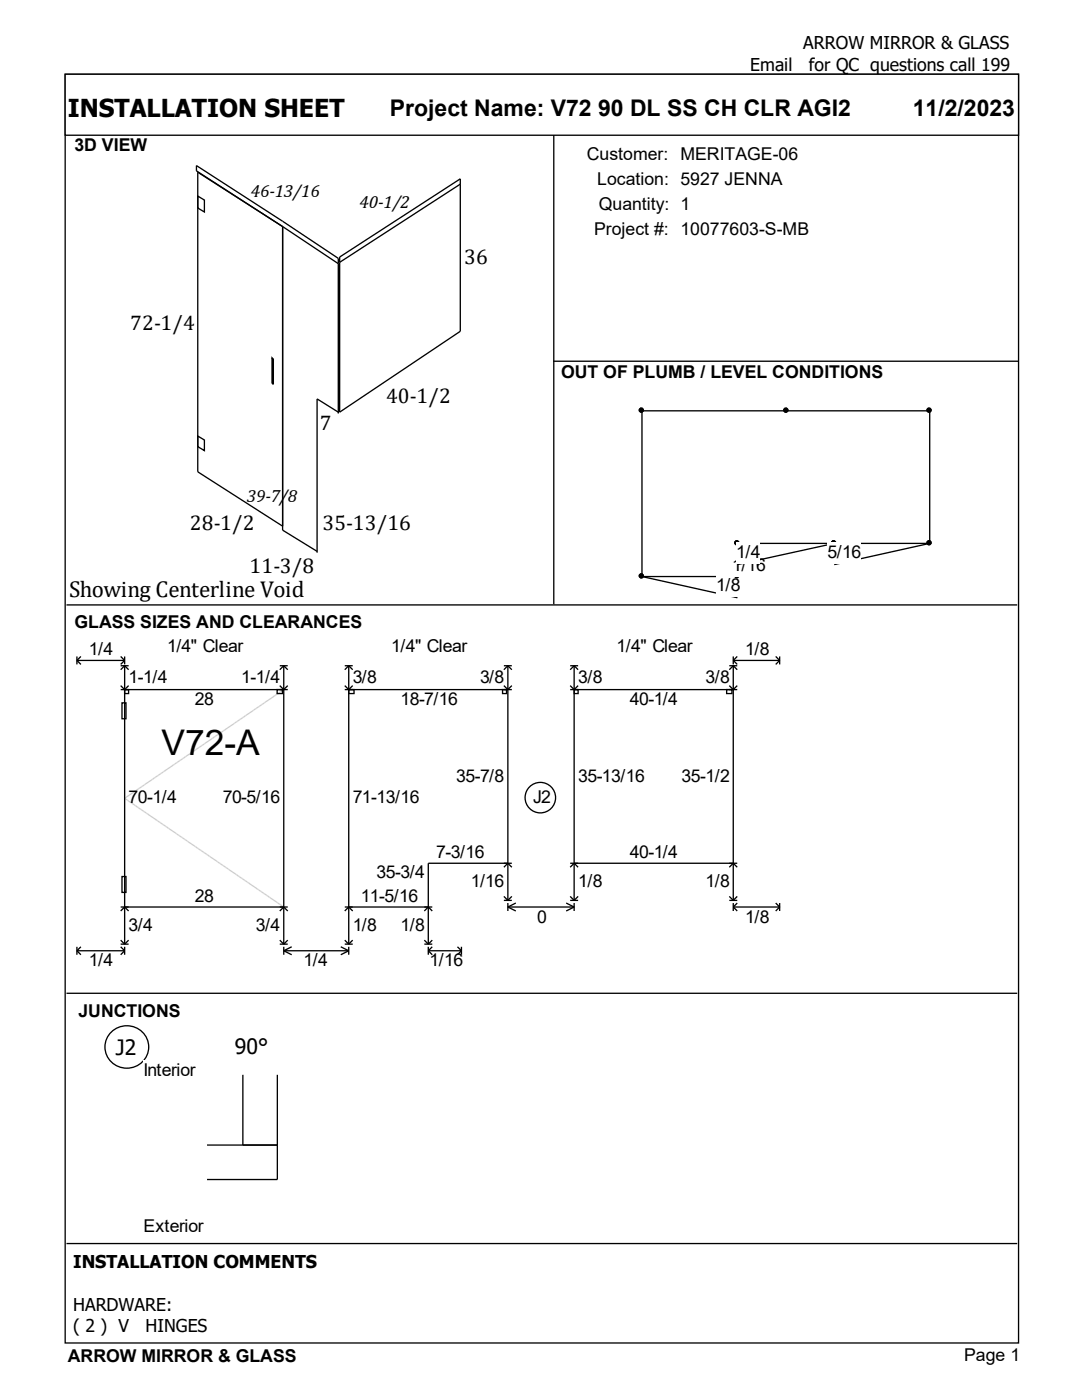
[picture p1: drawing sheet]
<svg xmlns="http://www.w3.org/2000/svg" width="216mm" height="279mm" viewBox="0 0 216 279" stroke-linecap="round" stroke-linejoin="round" font-family="sans-serif">
<g fill="#fff" stroke="#000" stroke-width=".26">
<path d="M13 14.8h190.2v253.2h-190.2z"/>
<path d="M13 14.8h190.2v12.2h-190.2z"/>
</g>
<path d="M13.5 30.7h96.7v89.4h-96.7z" fill="#fff"/>
<path d="M39.5 39.1l1.3 .8v2.4l-1.3-.8zM91.8 36.7l-24 15.7M110.5 27v93.6M56.4 45.2l-16.9-10.8v59.8l16.9 10.8M56.4 45.2l-17.2-11.1v-1.1l17.2 11.2 11.1 7.4v30.9M56.4 45.2v60.6l6.9 4.2M56.4 45.2l11.1 7.4M67.8 51.3l24-15.6v30.4l-24 16.2zM54.3 71.4l.2 .3v5l-.2-.3zM110.4 72.1h92.8M39.5 87l1.3 .8v2.1l-1.3-.8zM67.5 82.3l-4.2-2.7v30.7" fill="none" stroke="#000" stroke-width=".26"/>
<path d="M110.9 77h91.9v43.1h-91.9z" fill="#fff"/>
<g fill="#000" stroke="#000" stroke-width=".26">
<circle cx="128" cy="81.9" r=".4"/>
<circle cx="128" cy="114.9" r=".4"/>
<circle cx="147" cy="114.9" r=".4"/>
</g>
<path d="M128.1 82v33.1M128.1 115.1h19M128.1 115.1l19 4.2" fill="none" stroke="#000" stroke-width=".26"/>
<path d="M142.9 114.8h4.8v4.2h-4.8z" fill-rule="evenodd" fill="#fff"/>
<g fill="#000" stroke="#000" stroke-width=".26">
<circle cx="147" cy="114.9" r=".4"/>
<circle cx="147" cy="108.3" r=".4"/>
</g>
<path d="M147.1 115.1v-6.7l5.6 6.7" fill="none" stroke="#000" stroke-width=".26"/>
<path d="M146.1 110.8h6.6v4.3h-6.6z" fill-rule="evenodd" fill="#fff"/>
<g fill="#000" stroke="#000" stroke-width=".26">
<circle cx="147" cy="108.3" r=".4"/>
<circle cx="166.3" cy="108.3" r=".4"/>
</g>
<path d="M147.1 108.4h19.4l-19.4 4.3" fill="none" stroke="#000" stroke-width=".26"/>
<path d="M146.9 108.2h4.7v4.2h-4.7z" fill-rule="evenodd" fill="#fff"/>
<g fill="#000" stroke="#000" stroke-width=".26">
<circle cx="166.3" cy="108.3" r=".4"/>
<circle cx="185.4" cy="108.3" r=".4"/>
</g>
<path d="M166.5 108.4h19l-19 4.3" fill="none" stroke="#000" stroke-width=".26"/>
<path d="M165.1 108.2h6.7v4.2h-6.7z" fill-rule="evenodd" fill="#fff"/>
<g fill="#000" stroke="#000" stroke-width=".26">
<circle cx="128" cy="81.9" r=".4"/>
<circle cx="156.8" cy="81.9" r=".4"/>
<circle cx="185.4" cy="81.9" r=".4"/>
<circle cx="185.4" cy="108.3" r=".4"/>
</g>
<path d="M128.1 82h57.4v26.4M13.3 120.7h189.7" fill="none" stroke="#000" stroke-width=".26"/>
<path d="M14.3 126.8h187.4v68.8h-187.4z" fill="#fff"/>
<path d="M56.6 137.6l-31.7 21.7 31.7 21.7" fill="none" stroke="#d3d3d3" stroke-width=".26"/>
<g fill="none" stroke="#000" stroke-width=".26">
<path d="M15.3 131v1.6M15.3 131.8l.8 .8M15.3 131.8h9.6M16.1 131l-.8 .8M24.1 131l.8 .8M24.1 137.6h33.3M24.1 132.9h1.6M24.1 136.8l.8 .8 .8-.8M24.9 137.6h.8v.8h-.8zM24.9 131v1.6M24.9 132.9v55.5M24.9 131.8l-.8 .8"/>
<path d="M24.9 132.9l-.8 .8M24.9 132.9l.8 .8M55.3 137.6h1.1v.8h-1.1zM55.8 132.9h1.6M55.8 136.8l.8 .8 .8-.8M56.6 132.9v55.5M56.6 132.9l.8 .8M56.6 132.9l-.8 .8M68.8 132.9h1.6M68.8 137.6h33.3M68.8 136.8l.8 .8 .8-.8M69.6 137.6h1v.8h-1z"/>
<path d="M69.6 132.9v55.5M69.6 132.9l.8 .8M69.6 132.9l-.8 .8M100.3 137.6h.8v.8h-.8zM100.5 132.9h1.6M100.5 136.8l.8 .8 .8-.8M101.3 132.9l.8 .8M101.3 132.9v46.8M101.3 132.9l-.8 .8M113.8 137.6h33.3M113.8 132.9h1.6M113.8 136.8l.8 .8 .8-.8"/>
<path d="M114.6 132.9v46.8M114.6 132.9l-.8 .8M114.6 132.9l.8 .8M114.6 137.6h.8v.8h-.8zM145 137.6h1.1v.8h-1.1zM145.5 132.9h1.6M145.5 136.8l.8 .8 .8-.8M146.3 131.8h9.3M146.3 131v1.6M146.3 132.9v46.8M146.3 132.9l-.8 .8M146.3 131.8l.8 .8"/>
<path d="M146.3 132.9l.8 .8M147.1 131l-.8 .8M154.8 131l.8 .8M155.6 131.8l-.8 .8M155.6 131v1.6M24.3 140.3h.8v3.1h-.8zM24.3 174.9h.8v3.2h-.8zM100.5 179.7h1.6M100.5 178.9l.8 .8M100.5 173.1l.8-.8 .8 .8M102.1 172.3h-16.6v16.1M102.1 178.9l-.8 .8"/>
<path d="M113.8 172.3h33.3M113.8 179.7h1.6M113.8 178.9l.8 .8M113.8 173.1l.8-.8 .8 .8M115.4 178.9l-.8 .8M145.5 179.7h1.6M145.5 178.9l.8 .8M145.5 173.1l.8-.8 .8 .8M147.1 178.9l-.8 .8M13.3 198.2h189.7M15.3 189v1.5M15.3 189.7l.8 .8"/>
<path d="M15.3 189.7h9.6M16.1 189l-.8 .7M24.1 189l.8 .7M24.1 181h33.3M24.1 188.4h1.6M24.1 187.6l.8 .8M24.1 181.8l.8-.8 .8 .8M24.9 189v1.5M24.9 189.7l-.8 .8M25.7 187.6l-.8 .8M55.8 188.4h1.6M55.8 187.6l.8 .8"/>
<path d="M55.8 181.8l.8-.8 .8 .8M56.6 189.7h13M56.6 189v1.5M56.6 189.7l1.6 .8M57.4 187.6l-.8 .8M58.2 189l-1.6 .7M68 189l1.6 .7M68.8 181h17.5M68.8 188.4h1.6M68.8 187.6l.8 .8M68.8 181.8l.8-.8 .8 .8M69.6 189v1.5"/>
<path d="M69.6 189.7l-1.6 .8M70.4 187.6l-.8 .8M84.7 188.4h1.6M84.7 187.6l.8 .8M84.7 181.8l.8-.8 .8 .8M85.5 189.7h6.6M85.5 189v1.5M85.5 189.7l.8 .8M86.3 187.6l-.8 .8M86.3 189l-.8 .7M91.3 189l.8 .7M92.1 189v1.5"/>
<path d="M92.1 189.7l-.8 .8M101.3 181l1.6 .8M101.3 181h13.3M101.3 180.2v1.6M102.9 180.2l-1.6 .8M113 180.2l1.6 .8M114.6 180.2v1.6M114.6 181l-1.6 .8M146.3 181h9.3M146.3 180.2v1.6M146.3 181l.8 .8M147.1 180.2l-.8 .8"/>
<path d="M154.8 180.2l.8 .8M155.6 181l-.8 .8M155.6 180.2v1.6"/>
<circle cx="107.8" cy="159.2" r="3"/>
</g>
<path d="M22 206.2a4.3 4.3 0 0 1 6.8 .2 4.3 4.3 0 0 1-2 6.5 4.3 4.3 0 0 1-5-1.4 4.3 4.3 0 0 1 .2-5.3z" fill="#fff" stroke="#000" stroke-width=".26"/>
<path d="M28.6 211.6h43.7v35.5h-43.7z" fill="#fff"/>
<path d="M48.5 214.5v14M55.3 214.5v20.9h-14M41.3 228.5h14M13.3 248.2h189.7" fill="none" stroke="#000" stroke-width=".26"/>
<text font-size="7.1" x="32.2" y="150.6">V72-A</text>
<text font-size="4.9" x="13.5" y="23.3">INSTALLATION SHEET</text>
<g font-size="4.6">
<text x="77.8" y="23.1">Project Name: V72 90 DL SS CH CLR AGI2</text>
<text x="182.1" y="23.1">11/2/2023</text>
<text x="13.8" y="119.2">Showing Centerline Void</text>
</g>
<g font-size="4.2">
<text x="92.6" y="52.7">36</text>
<text x="26" y="65.9">72-1/4</text>
<text x="77" y="80.5">40-1/2</text>
<text x="63.8" y="85.7">7</text>
<text x="37.9" y="105.9">28-1/2</text>
<text x="64.3" y="105.9">35-13/16</text>
<text x="49.8" y="114.3">11-3/8</text>
<text x="23.1" y="210.5">J2</text>
<text x="46.9" y="210.3">90°</text>
</g>
<g font-size="3.5">
<text x="160.3" y="9.9">ARROW MIRROR &amp; GLASS</text>
<text x="149.7" y="14.1">Email</text>
<text x="161.4" y="14.1">for QC questions call 199</text>
<text x="14.9" y="30.2">3D VIEW</text>
<text x="117.1" y="31.9">Customer: MERITAGE-06</text>
<text x="50" y="39.3">46-13/16</text>
<text x="71.7" y="41.4">40-1/2</text>
<text x="119.2" y="36.9">Location: 5927 JENNA</text>
<text x="119.5" y="41.9">Quantity: 1</text>
<text x="118.5" y="46.9">Project #: 10077603-S-MB</text>
<text x="112" y="75.3">OUT OF PLUMB / LEVEL CONDITIONS</text>
<text x="49.3" y="100.2">39-7/8</text>
<text x="146.1" y="114">1/16</text>
<text x="146.9" y="111.3">1/4</text>
<text x="165.1" y="111.3">5/16</text>
<text x="142.9" y="117.9">1/8</text>
<text x="14.9" y="125.3">GLASS SIZES AND CLEARANCES</text>
<text x="17.7" y="130.7">1/4</text>
<text x="33.3" y="130.2">1/4&quot; Clear</text>
<text x="78.1" y="130.2">1/4&quot; Clear</text>
<text x="123" y="130.2">1/4&quot; Clear</text>
<text x="148.7" y="130.7">1/8</text>
<text x="25.7" y="136.3">1-1/4</text>
<text x="48.2" y="136.3">1-1/4</text>
<text x="70.4" y="136.3">3/8</text>
<text x="95.8" y="136.3">3/8</text>
<text x="115.4" y="136.3">3/8</text>
<text x="140.8" y="136.3">3/8</text>
<text x="38.9" y="140.8">28</text>
<text x="79.9" y="140.8">18-7/16</text>
<text x="125.7" y="140.8">40-1/4</text>
<text x="25.7" y="160.3">70-1/4</text>
<text x="44.5" y="160.3">70-5/16</text>
<text x="70.4" y="160.3">71-13/16</text>
<text x="91" y="156.1">35-7/8</text>
<text x="106.4" y="160.3">J2</text>
<text x="115.4" y="156.1">35-13/16</text>
<text x="136" y="156.1">35-1/2</text>
<text x="87" y="171.2">7-3/16</text>
<text x="125.7" y="171.2">40-1/4</text>
<text x="38.9" y="179.9">28</text>
<text x="72" y="179.9">11-5/16</text>
<text x="75.1" y="175.2">35-3/4</text>
<text x="93.9" y="177">1/16</text>
<text x="115.4" y="177">1/8</text>
<text x="140.8" y="177">1/8</text>
<text x="25.7" y="185.7">3/4</text>
<text x="51.1" y="185.7">3/4</text>
<text x="70.4" y="185.7">1/8</text>
<text x="79.9" y="185.7">1/8</text>
<text x="107.2" y="184.1">0</text>
<text x="148.7" y="184.1">1/8</text>
<text x="17.7" y="192.9">1/4</text>
<text x="60.6" y="192.9">1/4</text>
<text x="85.7" y="192.9">1/16</text>
<text x="15.6" y="202.9">JUNCTIONS</text>
<text x="28.6" y="214.7">Interior</text>
<text x="28.6" y="245.9">Exterior</text>
<text x="14.6" y="253.1">INSTALLATION COMMENTS</text>
<text x="14.6" y="261.6">HARDWARE:</text>
<text x="14.6" y="265.8">( 2 ) V</text>
<text x="29.1" y="265.8">HINGES</text>
<text x="13.5" y="271.8">ARROW MIRROR &amp; GLASS</text>
<text x="192.4" y="271.7">Page 1</text>
</g>
</svg>
